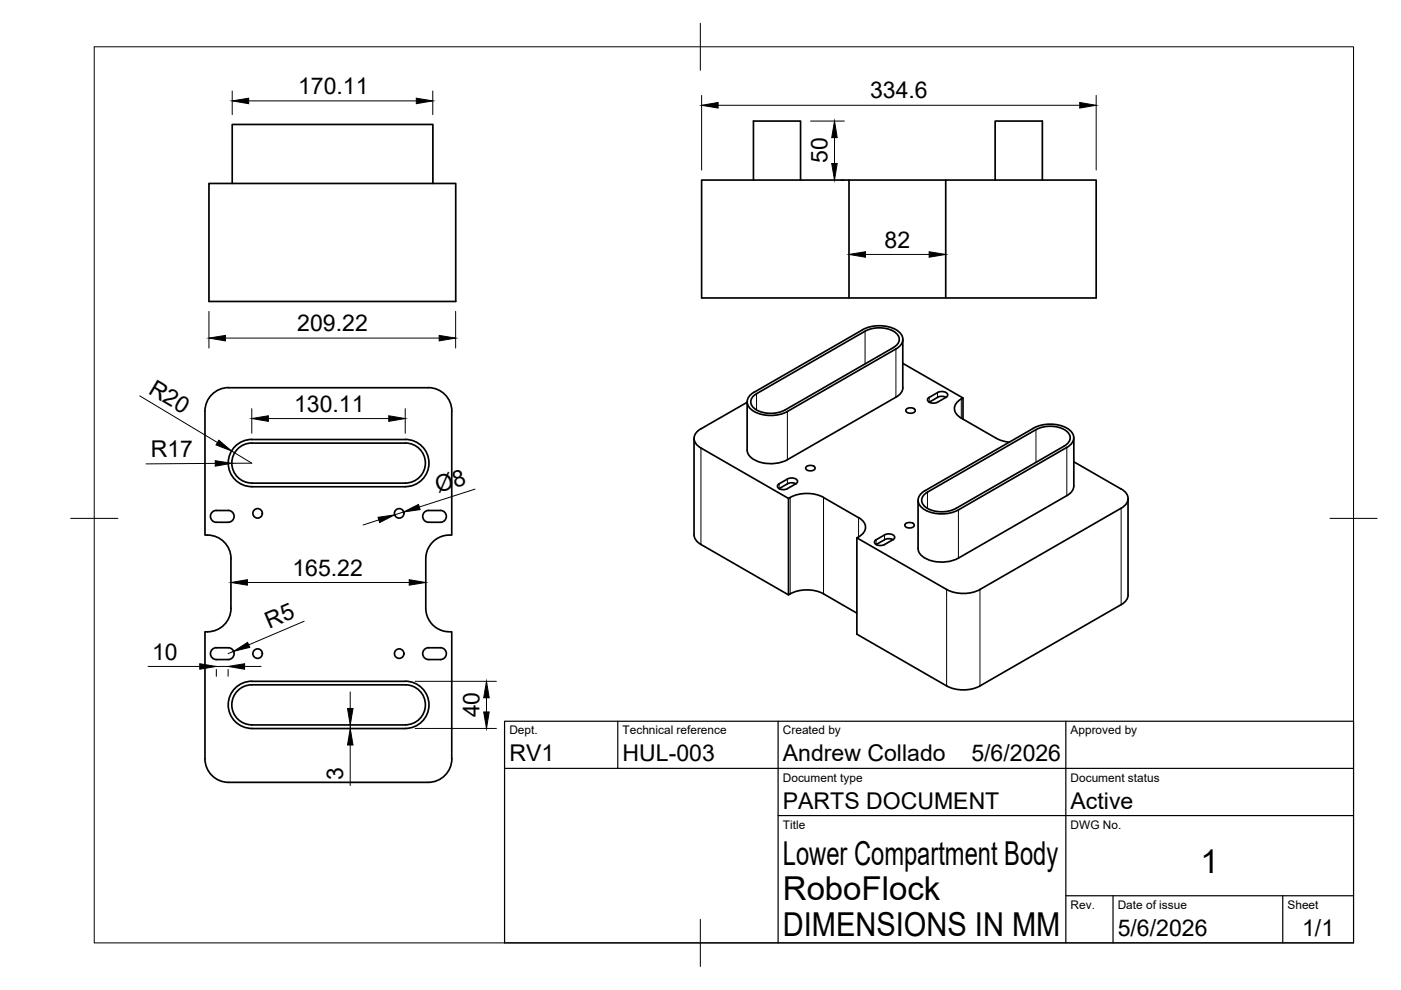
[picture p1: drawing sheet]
<svg xmlns="http://www.w3.org/2000/svg" width="297mm" height="210mm" viewBox="0 0 297 210" stroke-linecap="round" stroke-linejoin="round" font-family="sans-serif">
<!-- layer: Visible -->
<g fill="none" stroke="#000" stroke-width=".36">
<path d="M44.3 38.9h52.3v25h-52.3zM49.2 38.9v-12.5h42.6v12.5M148.8 38.2h83.6v25h-83.6zM159.7 38.2v-12.5h10v12.5M180 38.2v25M200.5 38.2v25M211 38.2v-12.5h10v12.5M183.4 70.2a6.4 6.4 0 0 1 6.6 .5 1.77 1.77 0 0 1-.6 3l-23 13.2a6.4 6.4 0 0 1-6.6-.4 1.76 1.76 0 0 1 .6-3l23-13.3M191.4 77l12.8 7.4a2.31 2.31 0 0 0-1.5 3.3l1.1 1 7.4 4.2 1.3 .6 1.5 .2M191.4 72v10.2M48.5 82.2h42.3M48.5 82.2a5 5 0 0 0-5 5v26.2h.5"/>
<path d="M49.6 94.9a4.9 4.9 0 0 1 3.8-1.7h32.5a5 5 0 0 1 5.1 5 5 5 0 0 1-5.1 5h-32.5a5 5 0 0 1-4.5-2.9 5 5 0 0 1 .7-5.4zM53.4 94h32.5M53.4 93.9a4.2 4.2 0 0 0-4.3 4.3 4.2 4.2 0 0 0 4.3 4.2M85.9 93.9a4.2 4.2 0 0 1 4.3 4.3 4.2 4.2 0 0 1-4.3 4.2M90.8 82.2a5 5 0 0 1 5 5v26.2a5 5 0 0 0-5.5 5.1v10.5a5 5 0 0 0 5.5 5v26.9a5 5 0 0 1-5 5h-42.3a5 5 0 0 1-5-5v-26.9h.5M147.2 93v20.4M158.4 85.3l-9.8 5.6a2.16 2.16 0 0 0-1.4 2 2.16 2.16 0 0 0 1.4 2.1l18.6 10.7a7.8 7.8 0 0 1 7.4-.2l7.4 4.3M159.2 83.6l23.7-13.7a7.5 7.5 0 0 1 7.7 .5 2.07 2.07 0 0 1 .8 2 2.07 2.07 0 0 1-1.4 1.6l-23 13.2a7.5 7.5 0 0 1-7.8-.4 1.94 1.94 0 0 1 0-3.2zM170.9 99a1.25 1.25 0 0 1 1.9 .3 1.16 1.16 0 0 1-2 0zM191.4 82.2a2.4 2.4 0 0 1-1.5 2l-22.9 13.3a7.4 7.4 0 0 1-8-.7l-.5-.9-.1-.5v-10.2M192.1 86.8a1.25 1.25 0 0 1 2 .2 1.16 1.16 0 0 1-2.1 0zM197 84.2l-.3 .3a.97 .97 0 0 0 1.4 1l.7-.2 2-1.3a.97 .97 0 0 0-1.3-1l-.7 .2-1.8 1.1"/>
<path d="M198.8 84.3l-1.8 1M200.6 84.2l-.7-.2-1.1 .2M204.2 84.4v4.5M226.2 94.9l-23 13.2a7.5 7.5 0 0 1-7.7-.4 2.05 2.05 0 0 1-.8-2 2.05 2.05 0 0 1 1.4-1.7l23-13.2a7.5 7.5 0 0 1 7.7 .4 2.07 2.07 0 0 1 .8 2 2.07 2.07 0 0 1-1.4 1.7M227.7 92.8v10.2a2.42 2.42 0 0 1-1.5 2.1M227.7 97.9l10 5.8a2.15 2.15 0 0 1 1.5 2 2.15 2.15 0 0 1-1.5 2.1l-29.9 17.2a7.8 7.8 0 0 1-7.1 0M44 113.4a5 5 0 0 1 5 5.1v10.5a5 5 0 0 1-5 5M45.9 110.7h2.5M45.9 108.2h2.5M45.9 108.2a1.26 1.26 0 0 0-1.3 1.3 1.26 1.26 0 0 0 1.3 1.2M48.4 108.2a1.26 1.26 0 0 1 1.2 1.3 1.26 1.26 0 0 1-1.2 1.2M53.4 102.4h32.5"/>
<path d="M90.9 110.7h2.5M90.9 108.2h2.5M90.9 108.2a1.26 1.26 0 0 0-1.3 1.3 1.26 1.26 0 0 0 1.3 1.2M93.4 108.2a1.26 1.26 0 0 1 1.2 1.3 1.26 1.26 0 0 1-1.2 1.2M147.2 113.4a2.42 2.42 0 0 0 1.4 2l18.6 10.7a7.8 7.8 0 0 1 7.4-.2l7.1 4.1M165.2 102.6l-.3 .2a.97 .97 0 0 0 1.4 1l.7-.2 1.7-1M167.2 105.7v20.4M168.7 102.6l-.7-.2h-.7l-2.1 1.2M168.7 102.6l.3-.3a.97 .97 0 0 0-1.4-1l-.6 .3-1.8 1M181.7 114v20.5l19 10.9M182 113.8l-.3 .2 19 11M182 109.7a2.16 2.16 0 0 1 1.5 2.1 2.16 2.16 0 0 1-1.5 2"/>
<path d="M189.3 114.4l-1.8 1.1-.6 .2a.97 .97 0 0 1-1.4-1l2-1.3 .7-.2a.97 .97 0 0 1 1.4 1l-.3 .2-.7-.2-.7 .1-2.1 1.2M191.9 111.1a1.25 1.25 0 0 1 1.9 .3 1.16 1.16 0 0 1-2 0zM196 104.8l23.7-13.7a6.4 6.4 0 0 1 6.6 .4 1.76 1.76 0 0 1-.6 3l-23 13.3a6.4 6.4 0 0 1-6.7-.4 1.63 1.63 0 0 1 0-2.6zM226.2 105.1l-23 13.2a7.4 7.4 0 0 1-7.9-.6l-.6-.9-.1-.5v-10.2M239.2 105.7v20.5a2.42 2.42 0 0 1-1.5 2l-29.9 17.2a7.8 7.8 0 0 1-7.1 0M45.9 137.3h2.5M45.9 139.8h2.5M45.9 137.3a1.26 1.26 0 0 0-1.3 1.3 1.26 1.26 0 0 0 1.3 1.2M48.4 137.3a1.26 1.26 0 0 1 1.2 1.3 1.26 1.26 0 0 1-1.2 1.2M90.9 137.3h2.5M90.9 139.8h2.5M90.9 137.3a1.26 1.26 0 0 0-1.3 1.3 1.26 1.26 0 0 0 1.3 1.2"/>
<path d="M93.4 137.3a1.26 1.26 0 0 1 1.2 1.3 1.26 1.26 0 0 1-1.2 1.2M50.2 145.6a4.8 4.8 0 0 1 3.2-1.1l32.5-.1a5 5 0 0 1 5.1 5 5 5 0 0 1-5.1 5h-32.5a5 5 0 0 1-4.7-3.2 5 5 0 0 1 1.5-5.6zM53.4 153.7h32.5M53.4 153.7a4.2 4.2 0 0 1-4.3-4.3 4.2 4.2 0 0 1 4.3-4.2h32.5a4.2 4.2 0 0 1 4.3 4.2 4.2 4.2 0 0 1-4.3 4.3"/>
<circle cx="54.6" cy="108.8" r="1.01"/>
<circle cx="84.6" cy="108.8" r="1.01"/>
<circle cx="54.6" cy="138.6" r="1.01"/>
<circle cx="84.6" cy="138.6" r="1.01"/>
</g>
<!-- layer: Visible Narrow -->
<g fill="none" stroke="#000" stroke-width=".21">
<path d="M183.4 70.2v6.9M189.9 74v10.2M148.6 95v20.4M160.4 83.5v3.4M166.9 87.2v10.3M197 84.3v1M198.8 83.2v1.1M203.8 84.6v4.1M219.6 91.1v6.9M226.2 94.9v10.2M165.2 102.6v1M166.9 101.6v1"/>
<path d="M167.5 105.5v20.4M174.6 105.5v20.4M182 109.8v4M185.8 114.4v1.1M187.5 113.4v1M196.6 104.3v3.5M203.2 108.1v10.2M237.7 107.8v20.4M200.7 125v20.4M207.8 125v20.4"/>
</g>
<!-- layer: BORDER -->
<path d="M20 9.9h267v190h-267zM148.5 4.9v10M15 109.9h10M282 109.9h10M148.5 194.9v10" fill="none" stroke="#000" stroke-width=".21"/>
<!-- layer: TITLEBLOCK -->
<path d="M107 152.9h180v47h-180zM131 152.9v10M165 152.9v47M226 152.9v47M107 162.9h180M165 172.9h122M226 189.9h61M236 189.9v10M272 189.9v10" fill="none" stroke="#000" stroke-width=".25"/>
<!-- layer: FD_Dimensions -->
<g fill="none" stroke="#000" stroke-width=".21">
<path d="M49.2 19.3v5M91.8 19.3v5M52.7 21.4h35.6M148.8 20.2v15.9M152.3 22.3h76.6M171.9 25.7h7.1M176.9 29.2v5.5M178.3 38.2h.7M232.4 20.2v15.9M183.5 53.9h13.5M44.3 66v7.8M47.8 71.7h45.3"/>
<path d="M96.6 66v7.8M29.6 83.9l16.5 9.9M45.6 98.2l-14.6 .2M49.1 95.6l4.3 2.6h-4.3M53.4 86.6v5.3M56.9 88.7h25.5M85.9 86.6v5.3M80.3 110.2l-3.3 1.1M85.6 108.6l-1.9 .6M100.7 103.7l-11.8 3.8M49.5 138.1l-1.1 .5M52.5 123.5h34.3"/>
<path d="M64.5 131.7l-11.8 5M31.4 141.3h11M45.9 141.9v1.5M45.9 141.3h2.5M48.4 141.9v1.5M51.9 141.3h3.5M74.3 146.7v3.5M74.3 153.7v.7M74.3 158v8.6M88 144.5h17.2M88 154.4h17.2M103.1 147.9v3.1"/>
</g>
<g fill="#000" stroke="#000" stroke-width=".21">
<path d="M49.2 21.4l3.5-.6v1.2zM88.3 20.8l3.5 .6-3.5 .6zM148.8 22.3l3.5-.6v1.2zM176.9 25.7l.6 3.5h-1.2zM176.3 34.7h1.2l-.6 3.5zM228.9 21.7l3.5 .6-3.5 .6zM180 53.9l3.5-.5v1.1zM197 53.4l3.5 .5-3.5 .6zM44.3 71.7l3.5-.6v1.2zM93.1 71.1l3.5 .6-3.5 .6zM45.6 97.7l3.5 .5-3.5 .6zM46.4 93.3l2.7 2.3-3.3-1.3z"/>
<path d="M53.4 88.7l3.5-.5v1.1zM82.4 88.2l3.5 .5-3.5 .6zM80.2 109.7l3.5-.5-3.2 1.6zM85.6 108.6l3.1-1.7 .4 1.1zM49 123.5l3.5-.6v1.2zM49.5 138.1l3-1.9 .5 1.1zM86.8 122.9l3.5 .6-3.5 .6zM42.4 140.7l3.5 .6-3.5 .6zM48.4 141.3l3.5-.6v1.2zM73.7 150.2h1.1l-.5 3.5zM74.3 154.4l.5 3.6h-1.1zM103.1 144.5l.6 3.4h-1.1z"/>
<path d="M102.6 151h1.1l-.6 3.4z"/>
</g>
<g font-size="7">
<text x="166" y="183.4">Lower Compartment Body</text>
<text x="254.5" y="185.2">1</text>
<text x="166" y="190.9">RoboFlock</text>
<text x="166" y="198.4">DIMENSIONS IN MM</text>
</g>
<g font-size="4.9">
<text x="63.2" y="19.9">170.11</text>
<text x="184.5" y="20.9">334.6</text>
<text x="175.5" y="34.6" transform="rotate(-90 175.5 34.6)">50</text>
<text x="187.6" y="52.5">82</text>
<text x="63" y="70.2">209.22</text>
<text x="31.2" y="83.2" transform="rotate(31 31.2 83.2)">R20</text>
<text x="62.4" y="87.3">130.11</text>
<text x="32" y="96.9">R17</text>
<text x="92.9" y="104.6" transform="rotate(-18 92.9 104.6)">Ø8</text>
<text x="62" y="122">165.22</text>
<text x="57.1" y="133.3" transform="rotate(-23 57.1 133.3)">R5</text>
<text x="32.3" y="139.8">10</text>
<text x="101.7" y="152.1" transform="rotate(-90 101.7 152.1)">40</text>
<text x="108" y="161.4">RV1</text>
<text x="132" y="161.4">HUL-003</text>
<text x="166" y="161.4">Andrew Collado</text>
<text x="206" y="161.4">5/6/2026</text>
<text x="72.8" y="165.3" transform="rotate(-90 72.8 165.3)">3</text>
<text x="166" y="171.4">PARTS DOCUMENT</text>
<text x="227" y="171.4">Active</text>
<text x="237" y="198.4">5/6/2026</text>
<text x="276.1" y="198.6">1/1</text>
</g>
<g font-size="2.5">
<text x="108" y="155.7">Dept.</text>
<text x="132" y="155.7">Technical reference</text>
<text x="166" y="155.7">Created by</text>
<text x="227" y="155.7">Approved by</text>
<text x="166" y="165.7">Document type</text>
<text x="227" y="165.7">Document status</text>
<text x="166" y="175.7">Title</text>
<text x="227" y="175.7">DWG No.</text>
<text x="227" y="192.7">Rev.</text>
<text x="237" y="192.7">Date of issue</text>
<text x="273" y="192.7">Sheet</text>
</g>
</svg>
